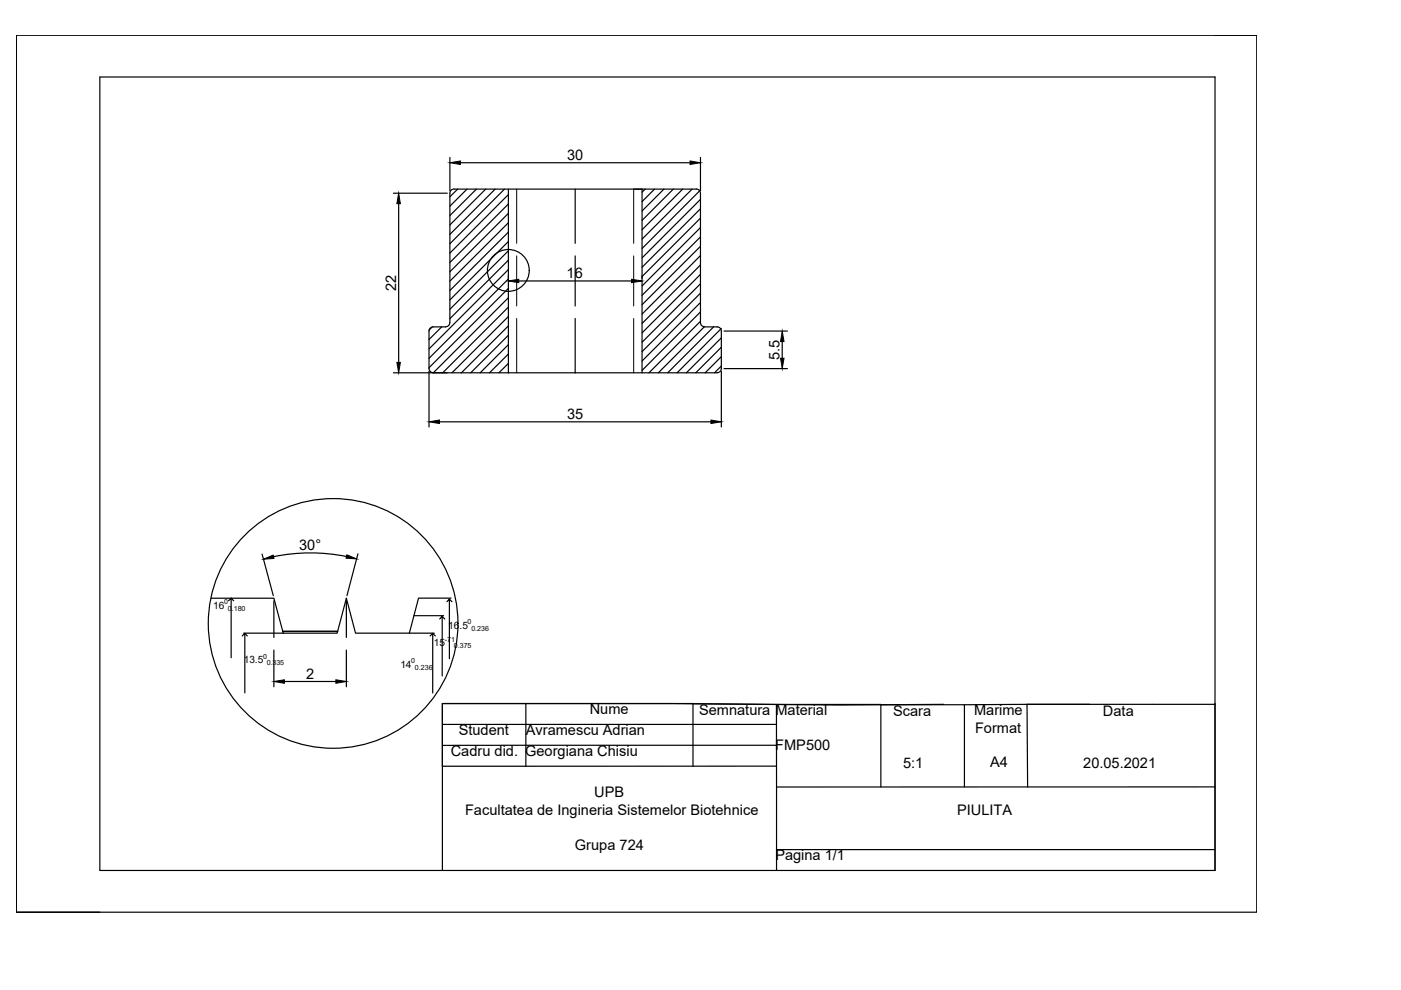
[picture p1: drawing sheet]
<svg xmlns="http://www.w3.org/2000/svg" width="297mm" height="210mm" viewBox="0 0 297 210" stroke-linecap="round" stroke-linejoin="round" font-family="sans-serif">
<!-- layer: 0 -->
<g fill="none" stroke="#000" stroke-width=".25">
<path d="M3.5 7.5h263v185.9h-263zM3.5 7.5v8.8M21.2 16.3h236.4v168.3h-236.4zM257.6 7.5h8.9M95.4 33.4v7M97.6 34.5h48.7M148.5 33.4v7M83.4 41h11.4M84.5 43.2v33.6M97 40.1l-1.6 1.6M99 40.1l-3.6 3.6M101 40.1l-5.6 5.6"/>
<path d="M103 40.1l-7.6 7.6M105 40.1l-9.6 9.6M107 40.1l-11.6 11.6M107.8 40.1v38.9M107.8 41.3l-12.4 12.4M107.8 43.3l-12.4 12.4M107.8 45.2l-12.4 12.4M107.8 47.2l-12.4 12.4M107.8 49.2l-12.4 12.4M107.8 51.2l-12.4 12.4M107.8 53.2l-12.4 12.4M107.8 55.2l-12.4 12.4"/>
<path d="M107.8 57.2l-16.8 16.8M107.8 59.1l-16.8 16.9M107.8 58.5v.5M110 59.6h23.9M121.9 40.1v11.5M121.9 54.3v10.6M134.4 40.1h1.7v38.9M136.1 58.5v.5M136.8 40.1l-.7 .7M138.8 40.1l-2.7 2.6M140.8 40.1l-4.7 4.6M142.8 40.1l-6.7 6.6"/>
<path d="M144.7 40.1l-8.6 8.6M146.7 40.1l-10.6 10.6M148.5 41a.84 .84 0 0 0-.9-.9h-51.3a.84 .84 0 0 0-.9 .9v27.4M148.5 41v27.4a.88 .88 0 0 0 .9 .9M148.5 40.3l-12.4 12.4M148.5 42.3l-12.4 12.4M148.5 44.3l-12.4 12.4M148.5 46.3l-12.4 12.3M148.5 48.2l-12.4 12.4M148.5 50.2l-12.4 12.4M148.5 52.2l-12.4 12.4M148.5 54.2l-12.4 12.4"/>
<path d="M148.5 56.2l-12.4 12.4M148.5 58.2l-12.4 12.4M91 78.7v11.8M91.7 69.3l-.7 .7M93.6 69.3l-2.6 2.7M95.4 68.4a.88 .88 0 0 1-.9 .9M107.8 63.1l-16 15.9a.88 .88 0 0 1-.8-.9v-7.9a.88 .88 0 0 1 .8-.9h2.7M107.8 61.1l-16.8 16.9M107.8 65.1l-13.9 13.9M107.8 67.1l-12 11.9M107.8 69.1l-10 9.9M107.8 71.1l-8 7.9"/>
<path d="M107.8 73.1l-6 5.9M107.8 75.1l-4 3.9M107.8 77.1l-2 1.9M121.9 67.5v11.5M148.5 60.2l-12.4 12.4M148.5 62.2l-12.4 12.4M148.5 64.1l-12.4 12.4M148.5 66.1l-12.4 12.4M148.5 68.1l-10.9 10.9M149.3 69.3l-9.7 9.7M149.4 69.3h2.7a.88 .88 0 0 1 .8 .9v7.9a.88 .88 0 0 1-.8 .9h-68.7M151.3 69.3l-9.7 9.7"/>
<path d="M152.9 69.6l-9.3 9.4M152.9 71.6l-7.4 7.4M152.9 73.6l-5.4 5.4M152.9 75.6l-3.4 3.4M152.9 77.6l-1.4 1.4M152.9 78.7v11.8M153.5 70.2h13.4M153.5 78.2h13.4M165.8 72.4v3.6M93.2 89.4h57.5M55.6 117.5l2.3 8.8M73.4 118a38.6 38.6 0 0 0-15.4 0"/>
<path d="M75.9 117.4l-2.3 8.9M44.7 126.8h13.4l2 7.4M48.5 127.4l.5-.6v12.7M49 126.8l.5 .6M51.4 134.8l.5-.5v12.6M51.7 134.2h8.4M51.9 134.3l.5 .5M58.1 127.4v7.8M58.1 137.8v7.8M60 133.9h11.6h-11.5M73.4 127.4v7.8M73.4 137.8v7.8"/>
<path d="M86.8 134.2h5.3M87.8 130.5h6.3M91.2 134.8l.5-.5v12.6M91.7 134.3l.6 .5M93.2 131.2l.6-.5v12.6M93.8 130.7l.5 .5M94.7 127.6l.6-.6v12.7M95.3 127l.5 .6M95.6 126.8h-6.9l-1.9 7.4h-11.4l-2-7.4-1.9 7.4h-11.4M60.3 144.5h10.9M93.8 153.6h70.8M111.5 149.2h35.4v13.2"/>
<path d="M146.9 149.2l17.7 .2v17.5M164.6 149.4h22.2v17.5M164.6 158h-70.8M186.8 149.4h17.7v17.5M200.1 149.3l-22.2 .2-35.4-.3h-48.7v35.4M204.5 149.4l13.2-.1 .2 17.6M231 149.3h-13.3h39.9M164.6 162.4l-70.8 .1v-13.3h17.7v13.3M164.6 166.9v17.7M257.6 166.8l-93 .1M3.5 193.4h17.7M3.5 184.6v8.8"/>
<path d="M164.6 180.1h93"/>
<circle cx="107.8" cy="57.3" r="4.4"/>
<circle cx="70.6" cy="132.2" r="26.5"/>
</g>
<g fill="#000" stroke="#000" stroke-width=".21">
<path d="M95.4 34.5l2.2-.4v.8zM146.3 34.1l2.2 .4-2.2 .4zM84.5 41l.4 2.2h-.8zM107.8 59.6l2.2-.4v.7zM133.9 59.2l2.2 .4-2.2 .3zM84.1 76.8h.8l-.4 2.2zM165.8 70.2l.4 2.2h-.7zM165.5 76h.7l-.4 2.2zM91 89.4l2.2-.3v.7zM150.7 89.1l2.2 .3-2.2 .4zM55.9 118.6l2-.9 .2 .7zM73.5 117.6l2.1 .9-2.2-.2z"/>
<path d="M58.1 144.5l2.2-.4v.8zM71.2 144.1l2.2 .4-2.2 .4z"/>
</g>
<path d="M109.5 40.1v11.5M109.5 54.3v10.6M134.4 40.1v11.5M134.4 54.3v10.6M109.5 67.5v11.5M134.4 67.5v11.5" fill="none" stroke="#000" stroke-width=".21"/>
<g font-size="3.1">
<text x="120.2" y="33.9">30</text>
<text x="120.1" y="59">16</text>
<text x="84" y="61.7" transform="rotate(-90 84 61.7)">22</text>
<text x="165.3" y="76.3" transform="rotate(-90 165.3 76.3)">5.5</text>
<text x="120.2" y="88.8">35</text>
<text x="63.4" y="116.7">30°</text>
<text x="64.9" y="143.9">2</text>
<text x="97.2" y="155.9">Student</text>
<text x="111.5" y="155.8">Avramescu Adrian</text>
<text x="125" y="151.4">Nume</text>
<text x="148.2" y="151.6">Semnatura Material</text>
<text x="189.4" y="151.8">Scara</text>
<text x="206.5" y="151.6">Marime</text>
<text x="206.7" y="155.3">Format</text>
<text x="233.9" y="151.7">Data</text>
<text x="95.6" y="160.3">Cadru did. Georgiana Chisiu</text>
<text x="164.4" y="159">FMP500</text>
<text x="191.5" y="162.9">5:1</text>
<text x="209.9" y="162.7">A4</text>
<text x="229.7" y="162.8">20.05.2021</text>
<text x="98.6" y="172.8">Facultatea de Ingineria Sistemelor Biotehnice</text>
<text x="126" y="169.1">UPB</text>
<text x="202.9" y="172.8">PIULITA</text>
<text x="121.9" y="180.2">Grupa 724</text>
<text x="164.4" y="182.4">Pagina 1/1</text>
</g>
<g font-size="2.1">
<text x="45.2" y="129.1">16</text>
<text x="92" y="137">15</text>
<text x="95" y="133.3">16.5</text>
<text x="51.7" y="140.6">13.5</text>
<text x="84.9" y="141.5">14</text>
</g>
<g font-size="1.5">
<text x="47.5" y="128.1">0</text>
<text x="48.3" y="129.6">0.180</text>
<text x="94.3" y="136">-71</text>
<text x="96.2" y="137.5">0.375</text>
<text x="99.2" y="132.4">0</text>
<text x="99.9" y="133.8">0.236</text>
<text x="55.8" y="139.6">0</text>
<text x="56.5" y="141.1">0.335</text>
<text x="87.2" y="140.6">0</text>
<text x="88" y="142">0.236</text>
</g>
</svg>
